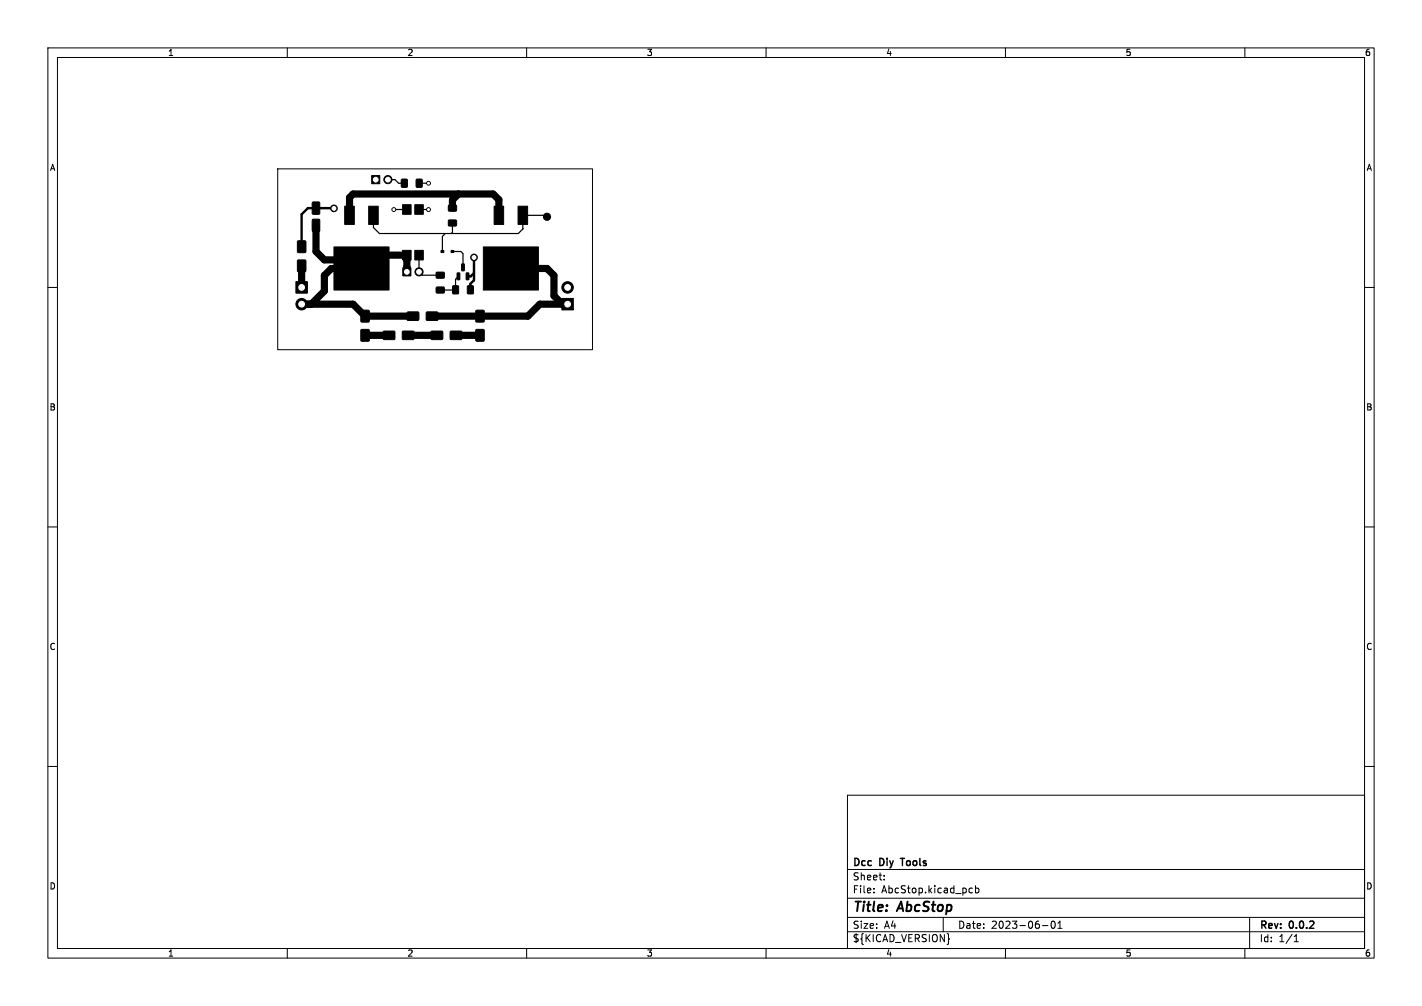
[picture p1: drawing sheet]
<svg xmlns="http://www.w3.org/2000/svg" width="297mm" height="210mm" viewBox="0 0 297 210" stroke-linecap="round" stroke-linejoin="round" font-family="sans-serif">
<g fill="none" stroke="#000" stroke-width=".21">
<path d="M10 10h277v190h-277zM12 12h273v186h-273zM60 10v2M110 10v2M160 10v2M210 10v2M260 10v2M58 35.3h65.8v37.7h-65.8zM10 60h2M285 60h2M10 110h2M285 110h2"/>
<path d="M10 160h2M285 160h2M177 166h108v32h-108zM60 198v2M110 198v2M160 198v2M177 194.5h108M177 191.5h108M177 187.5h108M177 181.5h108M182.5 186.3v.1M182.5 185.5v.1"/>
<path d="M184.7 183.6v.1M184.7 182.8v.1M197 191.5v3M198.1 195.8l.2 .2-.2 .2M202.5 186.3h.6M202.5 185.5h.6M203.7 185.5l.5-.1 .3 .3-.2 .6h-.6M203.7 184.9v1.5M210 198v2M217.7 193.2h1.2M219.7 192.4l.2-.1a.8 .8 0 0 1 .5 .7 .8 .8 0 0 1-.5 .8 1 1 0 0 1-.2-1.4zM221 193.8h.8"/>
<path d="M221 192.7l.4-.4v1.5M260 198v2M261 191.5v6.5M270.3 196.6h.9M270.3 195.5l.4-.4v1.5"/>
</g>
<g fill="#000" stroke="#000" stroke-width=".21">
<path d="M77.6 36.6h1.7v1.7h-1.7zM83.9 37.4h1.1v1.7h-1.1zM87 37.4h1.1v1.7h-1.1zM61.8 58.8h2.4v2.4h-2.4zM62.2 50.3h1.6v2.4h-1.6zM62.2 54.3h1.6v2.4h-1.6zM65.3 42.2h1.3l.2 .1v2.2l-.2 .2h-1.2l-.2-.1zM65.3 45.8l1.3-.1 .2 .2v2.2l-.2 .2h-1.2l-.2-.1zM72 43.1h2v3.8h-2zM77 43.1h2v3.8h-2zM69.7 51.6h11.6v8.9h-11.6zM84.1 42.7h1.8v2h-1.8z"/>
<path d="M84.1 52.3h1.8v2h-1.8zM84.1 55.9h1.7v1.7h-1.7zM86.6 42.7h1.8v2h-1.8zM86.6 52.3h1.8v2h-1.8zM91.1 56.9h1.7v1.1h-1.7zM92.1 52.3h.6v.4h-.6zM93.7 46h1.6v1.1h-1.6zM93.7 42.9h1.6v1.1h-1.6zM94.2 52.3h.6v.4h-.6zM94.6 59.7h1.1v1.6h-1.1zM95.5 57h.5v1.4l-.5-.1zM96.4 55.1l.6 .1-.1 1.3h-.5z"/>
<path d="M97.4 57h.5v1.4l-.5-.1zM97.7 59.7h1.1v1.6h-1.1zM103.2 43.1h2v3.8h-2zM108.2 43.1h2v3.8h-2zM100.9 51.6h11.6v8.9h-11.6zM75.4 64.8h1.7v2.4h-1.7zM75.4 68.8h1.7v2.4h-1.7zM80.1 69.2h2.3v1.6h-2.3zM84.1 69.2h2.3v1.6h-2.3zM85.1 65.2h2.3v1.6h-2.3zM90.1 69.2h2.3v1.6h-2.3zM91.1 60h1.7v1.1h-1.7z"/>
<path d="M89.1 65.2h2.3v1.6h-2.3zM94.1 69.2h2.3v1.6h-2.3zM99.4 68.8h1.7v2.4h-1.7zM99.4 64.8h1.7v2.4h-1.7zM117.4 62.3h2.4v2.4h-2.4z"/>
<circle cx="81" cy="37.5" r=".85"/>
<circle cx="89.5" cy="38.3" r=".4"/>
<circle cx="69.7" cy="43.5" r=".7"/>
<circle cx="82.3" cy="43.7" r=".4"/>
<circle cx="87.5" cy="56.7" r=".85"/>
<circle cx="89.5" cy="43.7" r=".4"/>
<circle cx="99" cy="53.7" r=".7"/>
<circle cx="114.2" cy="45.2" r=".75"/>
<circle cx="118.5" cy="60" r="1.2"/>
<circle cx="63" cy="63.5" r="1.2"/>
</g>
<g fill="none" stroke="#000" stroke-width="1.5">
<path d="M63 55.7v4.3M66 47v5.5l1.7 1.8h7.8M73 45v-3.8l.7-.7h29.3l1.2 1.2v3.3M85 54.3h.1M85 55.7h.1M85 53.3h-6.7l-2.8 2.7h-6.3l-1.5 1.5v3.2l-2.7 2.8M85 53.3v1M85 53.3v3.4M85 56.7h.1M95.8 40.5l-1.3 1.2v1.8M106.7 56h7.5l1.5 1.5v4.2l1.8 1.8M63 63.5h10.7l2.6 2.5h10"/>
<path d="M76.3 70h5M85.3 70h6M95.2 70h5M118.5 63.5h-5.7l-2.6 2.5h-19.9"/>
</g>
<path d="M69.7 43.5h-5.4l-1.3 1.2v6.8M99 53.7v4.8l-.8 .8v1.2M99 57l-.7 .7h-.6" fill="none" stroke="#000" stroke-width=".5"/>
<g fill="none" stroke="#000" stroke-width=".25">
<path d="M81 37.5h1.5l.8 .8h1.1M87.5 38.3h2M78 45v2.5l1.3 1.2h28.9l1-1v-2.7M82.3 43.7h2.7M82.3 43.7h.1M87.5 53.3v3.4l.7 .7h3.8M87.5 53.3h.1M87.5 43.7h2M89.5 43.7h.1M93 48.7l-.6 .6v3.2M94.5 46.6v1.9l-.2 .2M94.5 52.5h1.7l.5 .5v2.8"/>
<path d="M95.8 57.7l-.7 .6v2.3h-3.1M109 45h4.9l.3 .3"/>
</g>
<g fill="#fff" stroke="#fff" stroke-width=".21">
<circle cx="99" cy="53.7" r=".4"/>
<circle cx="69.7" cy="43.5" r=".4"/>
<circle cx="89.5" cy="43.8" r=".2"/>
<circle cx="89.5" cy="38.2" r=".2"/>
<circle cx="82.2" cy="43.8" r=".2"/>
<circle cx="85" cy="56.8" r=".5"/>
<circle cx="87.5" cy="56.8" r=".5"/>
<circle cx="78.5" cy="37.5" r=".5"/>
<circle cx="81" cy="37.5" r=".5"/>
<circle cx="63" cy="60" r=".6"/>
<circle cx="63" cy="63.5" r=".6"/>
<circle cx="118.5" cy="63.5" r=".6"/>
<circle cx="118.5" cy="60" r=".6"/>
</g>
<g font-size="2.8">
<text x="178" y="190.8">Title:</text>
<text x="187.5" y="190.8">AbcStop</text>
</g>
<g font-size="2.1">
<text x="178" y="183.9">Sheet:</text>
<text x="178" y="181.1">Dcc</text>
<text x="183.7" y="181.1">Diy</text>
<text x="188.6" y="181.1">Tools</text>
<text x="178" y="186.6">File:</text>
<text x="184" y="186.6">AbcStop.kicad_pcb</text>
<text x="178" y="196.8">${KICAD_VERSION}</text>
<text x="178" y="194">Size:</text>
<text x="184.6" y="194">A4</text>
<text x="200" y="194">Date:</text>
<text x="206.9" y="194">2023-06-01</text>
<text x="263" y="194.2">Rev:</text>
<text x="263" y="196.8">Id:</text>
<text x="267" y="196.8">1/1</text>
<text x="269.2" y="194.2">0.0.2</text>
</g>
<g font-size="1.8">
<text x="35" y="11.8">1</text>
<text x="85" y="11.8">2</text>
<text x="135" y="11.8">3</text>
<text x="185" y="11.8">4</text>
<text x="235" y="11.8">5</text>
<text x="285" y="11.8">6</text>
<text x="10.4" y="35.8">A</text>
<text x="285.4" y="35.8">A</text>
<text x="10.3" y="85.8">B</text>
<text x="285.3" y="85.8">B</text>
<text x="10.3" y="135.8">C</text>
<text x="285.3" y="135.8">C</text>
<text x="10.3" y="185.8">D</text>
<text x="285.3" y="185.8">D</text>
<text x="35" y="199.8">1</text>
<text x="85" y="199.8">2</text>
<text x="135" y="199.8">3</text>
<text x="185" y="199.8">4</text>
<text x="235" y="199.8">5</text>
<text x="285" y="199.8">6</text>
</g>
</svg>
